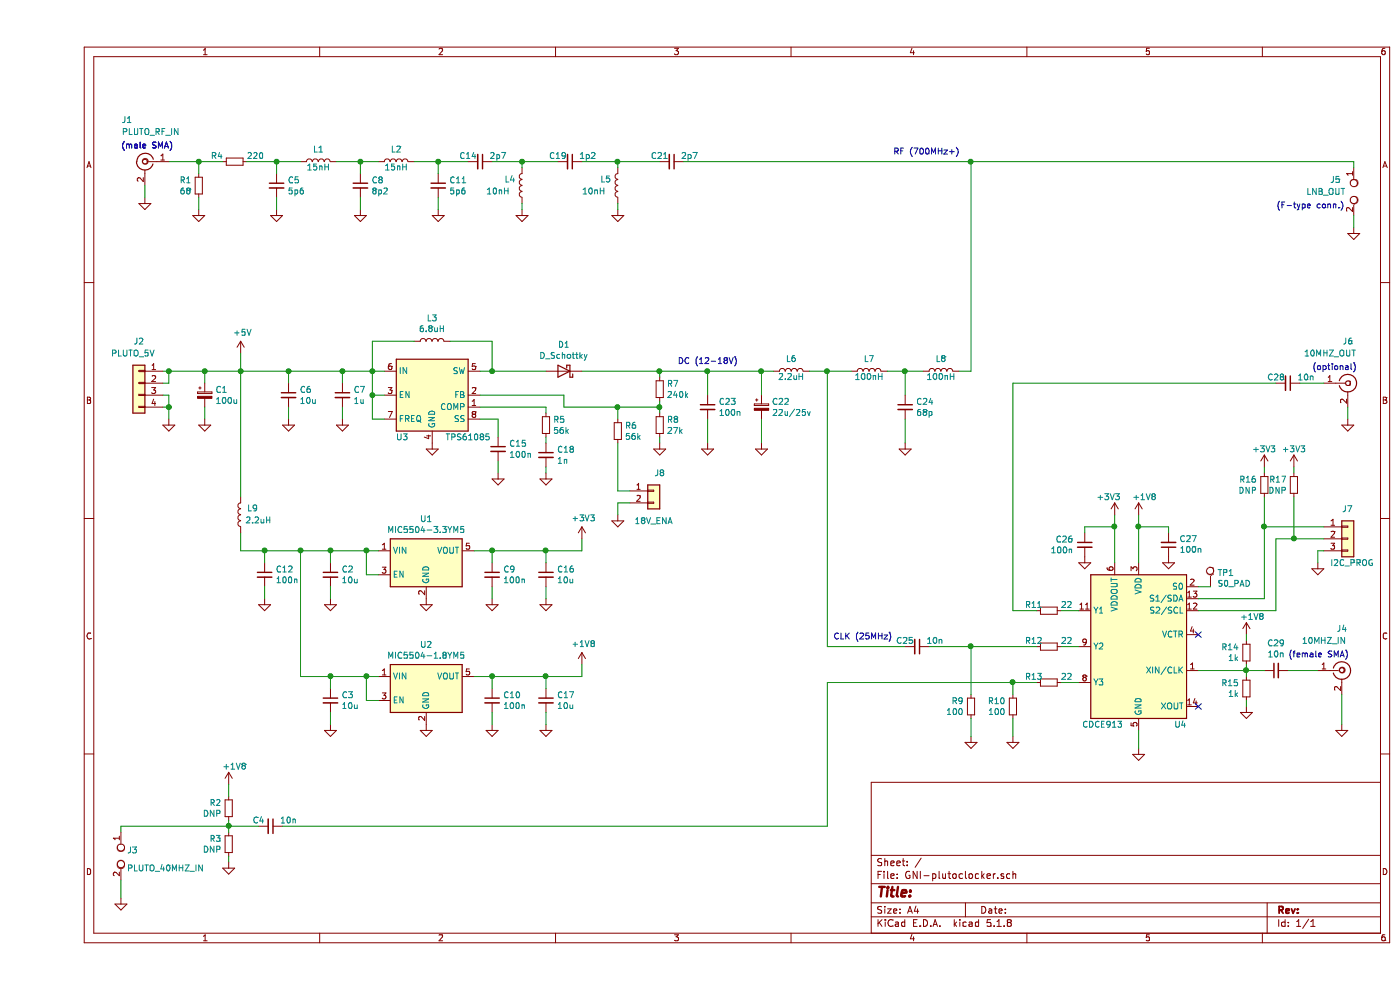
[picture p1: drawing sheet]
EESchema Schematic File Version 4
EELAYER 30 0
EELAYER END
$Descr A4 11693 8268
encoding utf-8
Sheet 1 1
Title ""
Date ""
Rev ""
Comp ""
Comment1 ""
Comment2 ""
Comment3 ""
Comment4 ""
$EndDescr
$Comp
L Critbit_transient_library:TPS61085 U3
U 1 1
P 3300 3300
F 0 "U3" H 3050 2950 50  0000 C CNN
F 1 "TPS61085" H 3600 2950 50  0000 C CNN
F 2 "Package_SO:TSSOP-8_4.4x3mm_P0.65mm" H 3300 2650 50  0001 C CNN
F 3 "https://www.ti.com/lit/ds/symlink/tps61085.pdf" H 3300 3300 50  0001 C CNN
	1    3300 3300
	1    0    0    -1  
$EndComp
$Comp
L Critbit_transient_library:CDCE913 U4
U 1 1
P 9200 5400
F 0 "U4" H 8850 4750 50  0000 C CNN
F 1 "CDCE913" H 9500 4750 50  0000 C CNN
F 2 "Package_SO:TSSOP-14_4.4x5mm_P0.65mm" H 9200 4600 50  0001 C CNN
F 3 "https://www.ti.com/lit/ds/symlink/cdce913.pdf" H 8850 5300 50  0001 C CNN
	1    9200 5400
	-1   0    0    -1  
$EndComp
$Comp
L Regulator_Linear:MIC5504-1.8YM5 U2
U 1 1
P 3250 5750
F 0 "U2" H 3250 6117 50  0000 C CNN
F 1 "MIC5504-1.8YM5" H 3250 6026 50  0000 C CNN
F 2 "Package_TO_SOT_SMD:SOT-23-5" H 3250 5350 50  0001 C CNN
F 3 "http://ww1.microchip.com/downloads/en/DeviceDoc/MIC550X.pdf" H 3000 6000 50  0001 C CNN
	1    3250 5750
	1    0    0    -1  
$EndComp
$Comp
L Regulator_Linear:MIC5504-3.3YM5 U1
U 1 1
P 3250 4700
F 0 "U1" H 3250 5067 50  0000 C CNN
F 1 "MIC5504-3.3YM5" H 3250 4976 50  0000 C CNN
F 2 "Package_TO_SOT_SMD:SOT-23-5" H 3250 4300 50  0001 C CNN
F 3 "http://ww1.microchip.com/downloads/en/DeviceDoc/MIC550X.pdf" H 3000 4950 50  0001 C CNN
	1    3250 4700
	1    0    0    -1  
$EndComp
Wire Wire Line
	1700 3100 1700 2950
$Comp
L power:+5V #PWR08
U 1 1
P 1700 2950
F 0 "#PWR08" H 1700 2800 50  0001 C CNN
F 1 "+5V" H 1715 3123 50  0000 C CNN
F 2 "" H 1700 2950 50  0001 C CNN
F 3 "" H 1700 2950 50  0001 C CNN
	1    1700 2950
	1    0    0    -1  
$EndComp
Wire Wire Line
	1700 3100 1700 4150
Wire Wire Line
	2850 4600 2750 4600
Wire Wire Line
	2850 4800 2750 4800
Wire Wire Line
	2750 4800 2750 4600
Connection ~ 2750 4600
Wire Wire Line
	2750 4600 2450 4600
Wire Wire Line
	2850 5850 2750 5850
Wire Wire Line
	2750 5850 2750 5650
Connection ~ 2750 5650
Wire Wire Line
	2750 5650 2850 5650
$Comp
L Device:C_Polarized_Small C1
U 1 1
P 1400 3300
F 0 "C1" H 1488 3346 50  0000 L CNN
F 1 "100u" H 1488 3255 50  0000 L CNN
F 2 "Capacitor_THT:CP_Radial_D8.0mm_P3.80mm" H 1400 3300 50  0001 C CNN
F 3 "~" H 1400 3300 50  0001 C CNN
	1    1400 3300
	1    0    0    -1  
$EndComp
$Comp
L Device:C_Small C2
U 1 1
P 2450 4800
F 0 "C2" H 2542 4846 50  0000 L CNN
F 1 "10u" H 2542 4755 50  0000 L CNN
F 2 "Capacitor_SMD:C_0805_2012Metric" H 2450 4800 50  0001 C CNN
F 3 "~" H 2450 4800 50  0001 C CNN
	1    2450 4800
	1    0    0    -1  
$EndComp
$Comp
L power:GND #PWR09
U 1 1
P 2450 5000
F 0 "#PWR09" H 2450 4750 50  0001 C CNN
F 1 "GND" H 2455 4827 50  0001 C CNN
F 2 "" H 2450 5000 50  0001 C CNN
F 3 "" H 2450 5000 50  0001 C CNN
	1    2450 5000
	1    0    0    -1  
$EndComp
Wire Wire Line
	2450 5000 2450 4900
Wire Wire Line
	2450 4700 2450 4600
Connection ~ 2450 4600
$Comp
L Device:C_Small C9
U 1 1
P 3800 4800
F 0 "C9" H 3892 4846 50  0000 L CNN
F 1 "100n" H 3892 4755 50  0000 L CNN
F 2 "Capacitor_SMD:C_0805_2012Metric" H 3800 4800 50  0001 C CNN
F 3 "~" H 3800 4800 50  0001 C CNN
	1    3800 4800
	1    0    0    -1  
$EndComp
$Comp
L power:GND #PWR017
U 1 1
P 3800 5000
F 0 "#PWR017" H 3800 4750 50  0001 C CNN
F 1 "GND" H 3805 4827 50  0001 C CNN
F 2 "" H 3800 5000 50  0001 C CNN
F 3 "" H 3800 5000 50  0001 C CNN
	1    3800 5000
	1    0    0    -1  
$EndComp
Wire Wire Line
	3800 5000 3800 4900
Wire Wire Line
	3800 4700 3800 4600
$Comp
L Device:C_Small C16
U 1 1
P 4250 4800
F 0 "C16" H 4342 4846 50  0000 L CNN
F 1 "10u" H 4342 4755 50  0000 L CNN
F 2 "Capacitor_SMD:C_0805_2012Metric" H 4250 4800 50  0001 C CNN
F 3 "~" H 4250 4800 50  0001 C CNN
	1    4250 4800
	1    0    0    -1  
$EndComp
$Comp
L power:GND #PWR024
U 1 1
P 4250 5000
F 0 "#PWR024" H 4250 4750 50  0001 C CNN
F 1 "GND" H 4255 4827 50  0001 C CNN
F 2 "" H 4250 5000 50  0001 C CNN
F 3 "" H 4250 5000 50  0001 C CNN
	1    4250 5000
	1    0    0    -1  
$EndComp
Wire Wire Line
	4250 5000 4250 4900
Wire Wire Line
	4250 4700 4250 4600
Wire Wire Line
	3650 4600 3800 4600
Connection ~ 3800 4600
Connection ~ 4250 4600
$Comp
L power:GND #PWR015
U 1 1
P 3250 5000
F 0 "#PWR015" H 3250 4750 50  0001 C CNN
F 1 "GND" H 3255 4827 50  0001 C CNN
F 2 "" H 3250 5000 50  0001 C CNN
F 3 "" H 3250 5000 50  0001 C CNN
	1    3250 5000
	1    0    0    -1  
$EndComp
$Comp
L Device:C_Small C10
U 1 1
P 3800 5850
F 0 "C10" H 3892 5896 50  0000 L CNN
F 1 "100n" H 3892 5805 50  0000 L CNN
F 2 "Capacitor_SMD:C_0805_2012Metric" H 3800 5850 50  0001 C CNN
F 3 "~" H 3800 5850 50  0001 C CNN
	1    3800 5850
	1    0    0    -1  
$EndComp
$Comp
L power:GND #PWR018
U 1 1
P 3800 6050
F 0 "#PWR018" H 3800 5800 50  0001 C CNN
F 1 "GND" H 3805 5877 50  0001 C CNN
F 2 "" H 3800 6050 50  0001 C CNN
F 3 "" H 3800 6050 50  0001 C CNN
	1    3800 6050
	1    0    0    -1  
$EndComp
Wire Wire Line
	3800 6050 3800 5950
Wire Wire Line
	3800 5750 3800 5650
$Comp
L Device:C_Small C17
U 1 1
P 4250 5850
F 0 "C17" H 4342 5896 50  0000 L CNN
F 1 "10u" H 4342 5805 50  0000 L CNN
F 2 "Capacitor_SMD:C_0805_2012Metric" H 4250 5850 50  0001 C CNN
F 3 "~" H 4250 5850 50  0001 C CNN
	1    4250 5850
	1    0    0    -1  
$EndComp
$Comp
L power:GND #PWR025
U 1 1
P 4250 6050
F 0 "#PWR025" H 4250 5800 50  0001 C CNN
F 1 "GND" H 4255 5877 50  0001 C CNN
F 2 "" H 4250 6050 50  0001 C CNN
F 3 "" H 4250 6050 50  0001 C CNN
	1    4250 6050
	1    0    0    -1  
$EndComp
Wire Wire Line
	4250 6050 4250 5950
Wire Wire Line
	4250 5750 4250 5650
Wire Wire Line
	3650 5650 3800 5650
Connection ~ 3800 5650
Connection ~ 4250 5650
$Comp
L Device:C_Small C3
U 1 1
P 2450 5850
F 0 "C3" H 2542 5896 50  0000 L CNN
F 1 "10u" H 2542 5805 50  0000 L CNN
F 2 "Capacitor_SMD:C_0805_2012Metric" H 2450 5850 50  0001 C CNN
F 3 "~" H 2450 5850 50  0001 C CNN
	1    2450 5850
	1    0    0    -1  
$EndComp
$Comp
L power:GND #PWR010
U 1 1
P 2450 6050
F 0 "#PWR010" H 2450 5800 50  0001 C CNN
F 1 "GND" H 2455 5877 50  0001 C CNN
F 2 "" H 2450 6050 50  0001 C CNN
F 3 "" H 2450 6050 50  0001 C CNN
	1    2450 6050
	1    0    0    -1  
$EndComp
Wire Wire Line
	2450 6050 2450 5950
Wire Wire Line
	2450 5750 2450 5650
Connection ~ 2450 5650
Wire Wire Line
	2450 5650 2750 5650
Connection ~ 1700 3100
$Comp
L power:GND #PWR05
U 1 1
P 1400 3500
F 0 "#PWR05" H 1400 3250 50  0001 C CNN
F 1 "GND" H 1405 3327 50  0001 C CNN
F 2 "" H 1400 3500 50  0001 C CNN
F 3 "" H 1400 3500 50  0001 C CNN
	1    1400 3500
	1    0    0    -1  
$EndComp
Wire Wire Line
	1400 3500 1400 3400
Wire Wire Line
	1400 3200 1400 3100
Connection ~ 1400 3100
Wire Wire Line
	1400 3100 1700 3100
$Comp
L Device:L L3
U 1 1
P 3300 2850
F 0 "L3" V 3490 2850 50  0000 C CNN
F 1 "6.8uH" V 3399 2850 50  0000 C CNN
F 2 "Inductor_SMD:L_Fastron_PISN_Handsoldering" H 3300 2850 50  0001 C CNN
F 3 "~" H 3300 2850 50  0001 C CNN
	1    3300 2850
	0    -1   -1   0   
$EndComp
Wire Wire Line
	3700 3100 3800 3100
Wire Wire Line
	3800 2850 3450 2850
Wire Wire Line
	2800 2850 2800 3100
Wire Wire Line
	2800 3100 2900 3100
Wire Wire Line
	3800 2850 3800 3100
Wire Wire Line
	3150 2850 2800 2850
Wire Wire Line
	2800 3100 2550 3100
Connection ~ 2800 3100
$Comp
L power:GND #PWR012
U 1 1
P 2100 3500
F 0 "#PWR012" H 2100 3250 50  0001 C CNN
F 1 "GND" H 2105 3327 50  0001 C CNN
F 2 "" H 2100 3500 50  0001 C CNN
F 3 "" H 2100 3500 50  0001 C CNN
	1    2100 3500
	1    0    0    -1  
$EndComp
Wire Wire Line
	2100 3500 2100 3400
Wire Wire Line
	2100 3200 2100 3100
Wire Wire Line
	2550 3500 2550 3400
Wire Wire Line
	2550 3200 2550 3100
Wire Wire Line
	2900 3300 2800 3300
Wire Wire Line
	2800 3300 2800 3100
Wire Wire Line
	2900 3500 2800 3500
Wire Wire Line
	2800 3500 2800 3300
Connection ~ 2800 3300
$Comp
L Device:R_Small R7
U 1 1
P 5200 3250
F 0 "R7" H 5259 3296 50  0000 L CNN
F 1 "240k" H 5259 3205 50  0000 L CNN
F 2 "Resistor_SMD:R_0805_2012Metric" H 5200 3250 50  0001 C CNN
F 3 "~" H 5200 3250 50  0001 C CNN
	1    5200 3250
	1    0    0    -1  
$EndComp
$Comp
L Device:R_Small R8
U 1 1
P 5200 3550
F 0 "R8" H 5259 3596 50  0000 L CNN
F 1 "27k" H 5259 3505 50  0000 L CNN
F 2 "Resistor_SMD:R_0805_2012Metric" H 5200 3550 50  0001 C CNN
F 3 "~" H 5200 3550 50  0001 C CNN
	1    5200 3550
	1    0    0    -1  
$EndComp
Wire Wire Line
	3800 3100 4250 3100
Wire Wire Line
	5200 3100 5200 3150
Connection ~ 3800 3100
Wire Wire Line
	5200 3350 5200 3400
Wire Wire Line
	5200 3650 5200 3700
$Comp
L power:GND #PWR019
U 1 1
P 3300 3700
F 0 "#PWR019" H 3300 3450 50  0001 C CNN
F 1 "GND" H 3305 3527 50  0001 C CNN
F 2 "" H 3300 3700 50  0001 C CNN
F 3 "" H 3300 3700 50  0001 C CNN
	1    3300 3700
	1    0    0    -1  
$EndComp
$Comp
L power:GND #PWR031
U 1 1
P 5200 3700
F 0 "#PWR031" H 5200 3450 50  0001 C CNN
F 1 "GND" H 5205 3527 50  0001 C CNN
F 2 "" H 5200 3700 50  0001 C CNN
F 3 "" H 5200 3700 50  0001 C CNN
	1    5200 3700
	1    0    0    -1  
$EndComp
Wire Wire Line
	3700 3300 4400 3300
Wire Wire Line
	4400 3300 4400 3400
Connection ~ 5200 3400
Wire Wire Line
	5200 3400 5200 3450
$Comp
L Device:D_Schottky D1
U 1 1
P 4400 3100
F 0 "D1" H 4400 2883 50  0000 C CNN
F 1 "D_Schottky" H 4400 2974 50  0000 C CNN
F 2 "Diode_SMD:D_SMA" H 4400 3100 50  0001 C CNN
F 3 "~" H 4400 3100 50  0001 C CNN
	1    4400 3100
	-1   0    0    1   
$EndComp
$Comp
L Device:C_Small C15
U 1 1
P 3850 3750
F 0 "C15" H 3942 3796 50  0000 L CNN
F 1 "100n" H 3942 3705 50  0000 L CNN
F 2 "Capacitor_SMD:C_0805_2012Metric" H 3850 3750 50  0001 C CNN
F 3 "~" H 3850 3750 50  0001 C CNN
	1    3850 3750
	1    0    0    -1  
$EndComp
$Comp
L power:GND #PWR023
U 1 1
P 3850 3950
F 0 "#PWR023" H 3850 3700 50  0001 C CNN
F 1 "GND" H 3855 3777 50  0001 C CNN
F 2 "" H 3850 3950 50  0001 C CNN
F 3 "" H 3850 3950 50  0001 C CNN
	1    3850 3950
	1    0    0    -1  
$EndComp
Wire Wire Line
	3850 3950 3850 3850
Wire Wire Line
	3850 3500 3700 3500
Wire Wire Line
	3850 3650 3850 3500
$Comp
L Device:C_Small C18
U 1 1
P 4250 3800
F 0 "C18" H 4342 3846 50  0000 L CNN
F 1 "1n" H 4342 3755 50  0000 L CNN
F 2 "Capacitor_SMD:C_0805_2012Metric" H 4250 3800 50  0001 C CNN
F 3 "~" H 4250 3800 50  0001 C CNN
	1    4250 3800
	1    0    0    -1  
$EndComp
$Comp
L Device:R_Small R5
U 1 1
P 4250 3550
F 0 "R5" H 4309 3596 50  0000 L CNN
F 1 "56k" H 4309 3505 50  0000 L CNN
F 2 "Resistor_SMD:R_0805_2012Metric" H 4250 3550 50  0001 C CNN
F 3 "~" H 4250 3550 50  0001 C CNN
	1    4250 3550
	1    0    0    -1  
$EndComp
$Comp
L power:GND #PWR029
U 1 1
P 4250 3950
F 0 "#PWR029" H 4250 3700 50  0001 C CNN
F 1 "GND" H 4255 3777 50  0001 C CNN
F 2 "" H 4250 3950 50  0001 C CNN
F 3 "" H 4250 3950 50  0001 C CNN
	1    4250 3950
	1    0    0    -1  
$EndComp
Wire Wire Line
	4250 3950 4250 3900
Wire Wire Line
	4250 3400 3700 3400
Wire Wire Line
	4250 3700 4250 3650
Wire Wire Line
	4250 3450 4250 3400
$Comp
L power:GND #PWR013
U 1 1
P 2550 3500
F 0 "#PWR013" H 2550 3250 50  0001 C CNN
F 1 "GND" H 2555 3327 50  0001 C CNN
F 2 "" H 2550 3500 50  0001 C CNN
F 3 "" H 2550 3500 50  0001 C CNN
	1    2550 3500
	1    0    0    -1  
$EndComp
$Comp
L Device:C_Small C7
U 1 1
P 2550 3300
F 0 "C7" H 2642 3346 50  0000 L CNN
F 1 "1u" H 2642 3255 50  0000 L CNN
F 2 "Capacitor_SMD:C_0805_2012Metric" H 2550 3300 50  0001 C CNN
F 3 "~" H 2550 3300 50  0001 C CNN
	1    2550 3300
	1    0    0    -1  
$EndComp
Connection ~ 2550 3100
Connection ~ 2100 3100
Wire Wire Line
	2100 3100 2550 3100
Wire Wire Line
	1700 3100 2100 3100
$Comp
L power:GND #PWR033
U 1 1
P 6050 3700
F 0 "#PWR033" H 6050 3450 50  0001 C CNN
F 1 "GND" H 6055 3527 50  0001 C CNN
F 2 "" H 6050 3700 50  0001 C CNN
F 3 "" H 6050 3700 50  0001 C CNN
	1    6050 3700
	1    0    0    -1  
$EndComp
Wire Wire Line
	6050 3700 6050 3500
$Comp
L Device:C_Polarized_Small C22
U 1 1
P 6050 3400
F 0 "C22" H 6138 3446 50  0000 L CNN
F 1 "22u/25v" H 6138 3355 50  0000 L CNN
F 2 "Capacitor_THT:CP_Radial_D8.0mm_P3.80mm" H 6050 3400 50  0001 C CNN
F 3 "~" H 6050 3400 50  0001 C CNN
	1    6050 3400
	1    0    0    -1  
$EndComp
Wire Wire Line
	6050 3100 6050 3300
Connection ~ 5200 3100
$Comp
L Device:C_Small C23
U 1 1
P 5600 3400
F 0 "C23" H 5692 3446 50  0000 L CNN
F 1 "100n" H 5692 3355 50  0000 L CNN
F 2 "Capacitor_SMD:C_0805_2012Metric" H 5600 3400 50  0001 C CNN
F 3 "~" H 5600 3400 50  0001 C CNN
	1    5600 3400
	1    0    0    -1  
$EndComp
Wire Wire Line
	5600 3100 5600 3300
Wire Wire Line
	5600 3500 5600 3700
$Comp
L power:GND #PWR034
U 1 1
P 5600 3700
F 0 "#PWR034" H 5600 3450 50  0001 C CNN
F 1 "GND" H 5605 3527 50  0001 C CNN
F 2 "" H 5600 3700 50  0001 C CNN
F 3 "" H 5600 3700 50  0001 C CNN
	1    5600 3700
	1    0    0    -1  
$EndComp
$Comp
L power:+1V8 #PWR028
U 1 1
P 4550 5550
F 0 "#PWR028" H 4550 5400 50  0001 C CNN
F 1 "+1V8" H 4565 5723 50  0000 C CNN
F 2 "" H 4550 5550 50  0001 C CNN
F 3 "" H 4550 5550 50  0001 C CNN
	1    4550 5550
	1    0    0    -1  
$EndComp
Wire Wire Line
	4550 5650 4550 5550
Wire Wire Line
	4250 5650 4550 5650
$Comp
L power:+3V3 #PWR027
U 1 1
P 4550 4500
F 0 "#PWR027" H 4550 4350 50  0001 C CNN
F 1 "+3V3" H 4565 4673 50  0000 C CNN
F 2 "" H 4550 4500 50  0001 C CNN
F 3 "" H 4550 4500 50  0001 C CNN
	1    4550 4500
	1    0    0    -1  
$EndComp
Wire Wire Line
	4550 4600 4550 4500
Wire Wire Line
	4250 4600 4550 4600
$Comp
L power:+3V3 #PWR039
U 1 1
P 9000 4300
F 0 "#PWR039" H 9000 4150 50  0001 C CNN
F 1 "+3V3" H 9050 4450 50  0000 C CNN
F 2 "" H 9000 4300 50  0001 C CNN
F 3 "" H 9000 4300 50  0001 C CNN
	1    9000 4300
	-1   0    0    -1  
$EndComp
$Comp
L power:+1V8 #PWR040
U 1 1
P 9200 4300
F 0 "#PWR040" H 9200 4150 50  0001 C CNN
F 1 "+1V8" H 9150 4450 50  0000 C CNN
F 2 "" H 9200 4300 50  0001 C CNN
F 3 "" H 9200 4300 50  0001 C CNN
	1    9200 4300
	-1   0    0    -1  
$EndComp
$Comp
L Device:C_Small C26
U 1 1
P 8750 4550
F 0 "C26" H 8842 4596 50  0000 L CNN
F 1 "100n" H 8842 4505 50  0000 L CNN
F 2 "Capacitor_SMD:C_0805_2012Metric" H 8750 4550 50  0001 C CNN
F 3 "~" H 8750 4550 50  0001 C CNN
	1    8750 4550
	-1   0    0    -1  
$EndComp
$Comp
L Device:C_Small C27
U 1 1
P 9450 4550
F 0 "C27" H 9358 4504 50  0000 R CNN
F 1 "100n" H 9358 4595 50  0000 R CNN
F 2 "Capacitor_SMD:C_0805_2012Metric" H 9450 4550 50  0001 C CNN
F 3 "~" H 9450 4550 50  0001 C CNN
	1    9450 4550
	-1   0    0    1   
$EndComp
Wire Wire Line
	9200 4700 9200 4400
Wire Wire Line
	9200 4400 9450 4400
Wire Wire Line
	9450 4400 9450 4450
Wire Wire Line
	9000 4700 9000 4400
Wire Wire Line
	9000 4400 8750 4400
Wire Wire Line
	8750 4400 8750 4450
Wire Wire Line
	9200 4300 9200 4400
Connection ~ 9200 4400
Wire Wire Line
	9000 4300 9000 4400
Connection ~ 9000 4400
$Comp
L power:GND #PWR042
U 1 1
P 9450 4650
F 0 "#PWR042" H 9450 4400 50  0001 C CNN
F 1 "GND" H 9455 4477 50  0001 C CNN
F 2 "" H 9450 4650 50  0001 C CNN
F 3 "" H 9450 4650 50  0001 C CNN
	1    9450 4650
	-1   0    0    -1  
$EndComp
$Comp
L power:GND #PWR038
U 1 1
P 8750 4650
F 0 "#PWR038" H 8750 4400 50  0001 C CNN
F 1 "GND" H 8755 4477 50  0001 C CNN
F 2 "" H 8750 4650 50  0001 C CNN
F 3 "" H 8750 4650 50  0001 C CNN
	1    8750 4650
	-1   0    0    -1  
$EndComp
$Comp
L power:GND #PWR016
U 1 1
P 3250 6050
F 0 "#PWR016" H 3250 5800 50  0001 C CNN
F 1 "GND" H 3255 5877 50  0001 C CNN
F 2 "" H 3250 6050 50  0001 C CNN
F 3 "" H 3250 6050 50  0001 C CNN
	1    3250 6050
	1    0    0    -1  
$EndComp
NoConn ~ 9700 5900
NoConn ~ 9700 5300
$Comp
L Device:R_Small R17
U 1 1
P 10500 4050
F 0 "R17" H 10559 4096 50  0000 L CNN
F 1 "DNP" H 10559 4005 50  0000 L CNN
F 2 "Resistor_SMD:R_0805_2012Metric" H 10500 4050 50  0001 C CNN
F 3 "~" H 10500 4050 50  0001 C CNN
	1    10500 4050
	-1   0    0    -1  
$EndComp
$Comp
L Device:R_Small R16
U 1 1
P 10250 4050
F 0 "R16" H 10309 4096 50  0000 L CNN
F 1 "DNP" H 10309 4005 50  0000 L CNN
F 2 "Resistor_SMD:R_0805_2012Metric" H 10250 4050 50  0001 C CNN
F 3 "~" H 10250 4050 50  0001 C CNN
	1    10250 4050
	-1   0    0    -1  
$EndComp
Wire Wire Line
	10250 4400 10250 4150
Wire Wire Line
	10250 3950 10250 3900
Wire Wire Line
	10500 4500 10500 4150
Wire Wire Line
	10500 3950 10500 3900
$Comp
L power:+3V3 #PWR045
U 1 1
P 10250 3900
F 0 "#PWR045" H 10250 3750 50  0001 C CNN
F 1 "+3V3" H 10250 4050 50  0000 C CNN
F 2 "" H 10250 3900 50  0001 C CNN
F 3 "" H 10250 3900 50  0001 C CNN
	1    10250 3900
	-1   0    0    -1  
$EndComp
$Comp
L power:+3V3 #PWR046
U 1 1
P 10500 3900
F 0 "#PWR046" H 10500 3750 50  0001 C CNN
F 1 "+3V3" H 10500 4050 50  0000 C CNN
F 2 "" H 10500 3900 50  0001 C CNN
F 3 "" H 10500 3900 50  0001 C CNN
	1    10500 3900
	-1   0    0    -1  
$EndComp
$Comp
L Device:R_Small R11
U 1 1
P 8450 5100
F 0 "R11" V 8400 4900 50  0000 L CNN
F 1 "22" V 8400 5200 50  0000 L CNN
F 2 "Resistor_SMD:R_0805_2012Metric" H 8450 5100 50  0001 C CNN
F 3 "~" H 8450 5100 50  0001 C CNN
	1    8450 5100
	0    1    1    0   
$EndComp
Wire Wire Line
	8550 5100 8700 5100
Wire Wire Line
	8350 5100 8150 5100
$Comp
L Device:C_Small C28
U 1 1
P 10450 3200
F 0 "C28" V 10400 3100 50  0000 C CNN
F 1 "10n" V 10400 3350 50  0000 C CNN
F 2 "Capacitor_SMD:C_0805_2012Metric" H 10450 3200 50  0001 C CNN
F 3 "~" H 10450 3200 50  0001 C CNN
	1    10450 3200
	0    1    1    0   
$EndComp
$Comp
L Device:R_Small R12
U 1 1
P 8450 5400
F 0 "R12" V 8400 5200 50  0000 L CNN
F 1 "22" V 8400 5500 50  0000 L CNN
F 2 "Resistor_SMD:R_0805_2012Metric" H 8450 5400 50  0001 C CNN
F 3 "~" H 8450 5400 50  0001 C CNN
	1    8450 5400
	0    1    1    0   
$EndComp
$Comp
L Device:R_Small R13
U 1 1
P 8450 5700
F 0 "R13" V 8400 5500 50  0000 L CNN
F 1 "22" V 8400 5800 50  0000 L CNN
F 2 "Resistor_SMD:R_0805_2012Metric" H 8450 5700 50  0001 C CNN
F 3 "~" H 8450 5700 50  0001 C CNN
	1    8450 5700
	0    1    1    0   
$EndComp
$Comp
L Device:R_Small R10
U 1 1
P 8150 5900
F 0 "R10" H 8209 5946 50  0000 L CNN
F 1 "100" H 8209 5855 50  0000 L CNN
F 2 "Resistor_SMD:R_0805_2012Metric" H 8150 5900 50  0001 C CNN
F 3 "~" H 8150 5900 50  0001 C CNN
	1    8150 5900
	-1   0    0    -1  
$EndComp
$Comp
L power:GND #PWR041
U 1 1
P 9200 6250
F 0 "#PWR041" H 9200 6000 50  0001 C CNN
F 1 "GND" H 9205 6077 50  0001 C CNN
F 2 "" H 9200 6250 50  0001 C CNN
F 3 "" H 9200 6250 50  0001 C CNN
	1    9200 6250
	-1   0    0    -1  
$EndComp
Wire Wire Line
	8150 5700 8350 5700
Wire Wire Line
	8550 5700 8700 5700
Wire Wire Line
	8150 5800 8150 5700
Wire Wire Line
	9200 6250 9200 6100
$Comp
L power:GND #PWR037
U 1 1
P 8150 6150
F 0 "#PWR037" H 8150 5900 50  0001 C CNN
F 1 "GND" H 8155 5977 50  0001 C CNN
F 2 "" H 8150 6150 50  0001 C CNN
F 3 "" H 8150 6150 50  0001 C CNN
	1    8150 6150
	-1   0    0    -1  
$EndComp
Wire Wire Line
	8150 6000 8150 6150
$Comp
L Device:C_Small C4
U 1 1
P 1950 6900
F 0 "C4" V 1900 6800 50  0000 C CNN
F 1 "10n" V 1900 7050 50  0000 C CNN
F 2 "Capacitor_SMD:C_0805_2012Metric" H 1950 6900 50  0001 C CNN
F 3 "~" H 1950 6900 50  0001 C CNN
	1    1950 6900
	0    1    1    0   
$EndComp
$Comp
L Device:C_Small C25
U 1 1
P 7350 5400
F 0 "C25" V 7300 5300 50  0000 C CNN
F 1 "10n" V 7300 5550 50  0000 C CNN
F 2 "Capacitor_SMD:C_0805_2012Metric" H 7350 5400 50  0001 C CNN
F 3 "~" H 7350 5400 50  0001 C CNN
	1    7350 5400
	0    1    1    0   
$EndComp
Wire Wire Line
	8700 5400 8550 5400
Wire Wire Line
	8350 5400 7800 5400
Connection ~ 8150 5700
$Comp
L Device:R_Small R9
U 1 1
P 7800 5900
F 0 "R9" H 7859 5946 50  0000 L CNN
F 1 "100" H 7859 5855 50  0000 L CNN
F 2 "Resistor_SMD:R_0805_2012Metric" H 7800 5900 50  0001 C CNN
F 3 "~" H 7800 5900 50  0001 C CNN
	1    7800 5900
	-1   0    0    -1  
$EndComp
$Comp
L power:GND #PWR036
U 1 1
P 7800 6150
F 0 "#PWR036" H 7800 5900 50  0001 C CNN
F 1 "GND" H 7805 5977 50  0001 C CNN
F 2 "" H 7800 6150 50  0001 C CNN
F 3 "" H 7800 6150 50  0001 C CNN
	1    7800 6150
	-1   0    0    -1  
$EndComp
Wire Wire Line
	7800 6000 7800 6150
Connection ~ 7800 5400
Wire Wire Line
	7800 5400 7450 5400
Wire Wire Line
	7800 5400 7800 5800
$Comp
L Connector:Conn_Coaxial J1
U 1 1
P 900 1350
F 0 "J1" H 1050 1700 50  0000 C CNN
F 1 "PLUTO_RF_IN" H 850 1600 50  0000 C CNN
F 2 "Connector_Coaxial:SMA_Samtec_SMA-J-P-X-ST-EM1_EdgeMount" H 900 1350 50  0001 C CNN
F 3 " ~" H 900 1350 50  0001 C CNN
	1    900  1350
	-1   0    0    -1  
$EndComp
$Comp
L power:GND #PWR01
U 1 1
P 900 1650
F 0 "#PWR01" H 900 1400 50  0001 C CNN
F 1 "GND" H 905 1477 50  0001 C CNN
F 2 "" H 900 1650 50  0001 C CNN
F 3 "" H 900 1650 50  0001 C CNN
	1    900  1650
	1    0    0    -1  
$EndComp
Wire Wire Line
	900  1650 900  1550
$Comp
L power:GND #PWR049
U 1 1
P 11000 1900
F 0 "#PWR049" H 11000 1650 50  0001 C CNN
F 1 "GND" H 11005 1727 50  0001 C CNN
F 2 "" H 11000 1900 50  0001 C CNN
F 3 "" H 11000 1900 50  0001 C CNN
	1    11000 1900
	-1   0    0    -1  
$EndComp
Wire Wire Line
	11000 1900 11000 1800
$Comp
L Device:R_Small R2
U 1 1
P 1600 6750
F 0 "R2" H 1659 6796 50  0000 L CNN
F 1 "DNP" H 1659 6705 50  0000 L CNN
F 2 "Resistor_SMD:R_0805_2012Metric" H 1600 6750 50  0001 C CNN
F 3 "~" H 1600 6750 50  0001 C CNN
	1    1600 6750
	-1   0    0    -1  
$EndComp
$Comp
L Device:R_Small R3
U 1 1
P 1600 7050
F 0 "R3" H 1659 7096 50  0000 L CNN
F 1 "DNP" H 1659 7005 50  0000 L CNN
F 2 "Resistor_SMD:R_0805_2012Metric" H 1600 7050 50  0001 C CNN
F 3 "~" H 1600 7050 50  0001 C CNN
	1    1600 7050
	-1   0    0    -1  
$EndComp
Wire Wire Line
	1600 7150 1600 7200
$Comp
L power:GND #PWR07
U 1 1
P 1600 7200
F 0 "#PWR07" H 1600 6950 50  0001 C CNN
F 1 "GND" H 1605 7027 50  0001 C CNN
F 2 "" H 1600 7200 50  0001 C CNN
F 3 "" H 1600 7200 50  0001 C CNN
	1    1600 7200
	-1   0    0    -1  
$EndComp
$Comp
L power:+1V8 #PWR06
U 1 1
P 1600 6550
F 0 "#PWR06" H 1600 6400 50  0001 C CNN
F 1 "+1V8" H 1550 6700 50  0000 C CNN
F 2 "" H 1600 6550 50  0001 C CNN
F 3 "" H 1600 6550 50  0001 C CNN
	1    1600 6550
	-1   0    0    -1  
$EndComp
Wire Wire Line
	1600 6550 1600 6650
Wire Wire Line
	1600 6850 1600 6900
Wire Wire Line
	1850 6900 1600 6900
Connection ~ 1600 6900
Wire Wire Line
	1600 6900 1600 6950
$Comp
L power:GND #PWR02
U 1 1
P 700 7500
F 0 "#PWR02" H 700 7250 50  0001 C CNN
F 1 "GND" H 705 7327 50  0001 C CNN
F 2 "" H 700 7500 50  0001 C CNN
F 3 "" H 700 7500 50  0001 C CNN
	1    700  7500
	-1   0    0    -1  
$EndComp
Wire Wire Line
	7250 5400 6600 5400
$Comp
L Device:L L6
U 1 1
P 6300 3100
F 0 "L6" V 6400 3100 50  0000 C CNN
F 1 "2.2uH" V 6250 3100 50  0000 C CNN
F 2 "Inductor_SMD:L_0805_2012Metric_Pad1.15x1.40mm_HandSolder" H 6300 3100 50  0001 C CNN
F 3 "~" H 6300 3100 50  0001 C CNN
	1    6300 3100
	0    -1   -1   0   
$EndComp
Wire Wire Line
	6450 3100 6600 3100
$Comp
L Device:L L7
U 1 1
P 6950 3100
F 0 "L7" V 7050 3100 50  0000 C CNN
F 1 "100nH" V 6900 3100 50  0000 C CNN
F 2 "Inductor_SMD:L_0805_2012Metric_Pad1.15x1.40mm_HandSolder" H 6950 3100 50  0001 C CNN
F 3 "~" H 6950 3100 50  0001 C CNN
	1    6950 3100
	0    -1   -1   0   
$EndComp
$Comp
L Device:C_Small C24
U 1 1
P 7250 3400
F 0 "C24" H 7342 3446 50  0000 L CNN
F 1 "68p" H 7342 3355 50  0000 L CNN
F 2 "Capacitor_SMD:C_0805_2012Metric" H 7250 3400 50  0001 C CNN
F 3 "~" H 7250 3400 50  0001 C CNN
	1    7250 3400
	1    0    0    -1  
$EndComp
Wire Wire Line
	7250 3100 7250 3300
Wire Wire Line
	7100 3100 7250 3100
$Comp
L power:GND #PWR035
U 1 1
P 7250 3700
F 0 "#PWR035" H 7250 3450 50  0001 C CNN
F 1 "GND" H 7255 3527 50  0001 C CNN
F 2 "" H 7250 3700 50  0001 C CNN
F 3 "" H 7250 3700 50  0001 C CNN
	1    7250 3700
	1    0    0    -1  
$EndComp
Wire Wire Line
	7250 3500 7250 3700
$Comp
L Device:L L8
U 1 1
P 7550 3100
F 0 "L8" V 7650 3100 50  0000 C CNN
F 1 "100nH" V 7500 3100 50  0000 C CNN
F 2 "Inductor_SMD:L_0805_2012Metric_Pad1.15x1.40mm_HandSolder" H 7550 3100 50  0001 C CNN
F 3 "~" H 7550 3100 50  0001 C CNN
	1    7550 3100
	0    -1   -1   0   
$EndComp
Wire Wire Line
	7250 3100 7400 3100
Wire Wire Line
	7800 3100 7800 1350
Wire Wire Line
	7700 3100 7800 3100
Connection ~ 7250 3100
Connection ~ 7800 1350
Wire Wire Line
	1100 1350 1350 1350
$Comp
L Device:C_Small C21
U 1 1
P 5300 1350
F 0 "C21" V 5250 1250 50  0000 C CNN
F 1 "2p7" V 5250 1500 50  0000 C CNN
F 2 "Capacitor_SMD:C_0805_2012Metric" H 5300 1350 50  0001 C CNN
F 3 "~" H 5300 1350 50  0001 C CNN
	1    5300 1350
	0    1    1    0   
$EndComp
Wire Wire Line
	5400 1350 7800 1350
$Comp
L Device:L L5
U 1 1
P 4850 1550
F 0 "L5" H 4950 1500 50  0000 C CNN
F 1 "10nH" H 5050 1600 50  0000 C CNN
F 2 "Inductor_SMD:L_0805_2012Metric_Pad1.15x1.40mm_HandSolder" H 4850 1550 50  0001 C CNN
F 3 "~" H 4850 1550 50  0001 C CNN
	1    4850 1550
	-1   0    0    1   
$EndComp
$Comp
L power:GND #PWR030
U 1 1
P 4850 1750
F 0 "#PWR030" H 4850 1500 50  0001 C CNN
F 1 "GND" H 4855 1577 50  0001 C CNN
F 2 "" H 4850 1750 50  0001 C CNN
F 3 "" H 4850 1750 50  0001 C CNN
	1    4850 1750
	1    0    0    -1  
$EndComp
Wire Wire Line
	4850 1750 4850 1700
Wire Wire Line
	4850 1400 4850 1350
Connection ~ 4850 1350
Wire Wire Line
	4850 1350 5200 1350
$Comp
L Device:C_Small C19
U 1 1
P 4450 1350
F 0 "C19" V 4400 1250 50  0000 C CNN
F 1 "1p2" V 4400 1500 50  0000 C CNN
F 2 "Capacitor_SMD:C_0805_2012Metric" H 4450 1350 50  0001 C CNN
F 3 "~" H 4450 1350 50  0001 C CNN
	1    4450 1350
	0    1    1    0   
$EndComp
Wire Wire Line
	4550 1350 4850 1350
$Comp
L Device:L L4
U 1 1
P 4050 1550
F 0 "L4" H 4150 1500 50  0000 C CNN
F 1 "10nH" H 4250 1600 50  0000 C CNN
F 2 "Inductor_SMD:L_0805_2012Metric_Pad1.15x1.40mm_HandSolder" H 4050 1550 50  0001 C CNN
F 3 "~" H 4050 1550 50  0001 C CNN
	1    4050 1550
	-1   0    0    1   
$EndComp
$Comp
L power:GND #PWR026
U 1 1
P 4050 1750
F 0 "#PWR026" H 4050 1500 50  0001 C CNN
F 1 "GND" H 4055 1577 50  0001 C CNN
F 2 "" H 4050 1750 50  0001 C CNN
F 3 "" H 4050 1750 50  0001 C CNN
	1    4050 1750
	1    0    0    -1  
$EndComp
Wire Wire Line
	4050 1750 4050 1700
Wire Wire Line
	4050 1400 4050 1350
Connection ~ 4050 1350
Wire Wire Line
	4050 1350 4350 1350
$Comp
L Device:C_Small C14
U 1 1
P 3700 1350
F 0 "C14" V 3650 1250 50  0000 C CNN
F 1 "2p7" V 3650 1500 50  0000 C CNN
F 2 "Capacitor_SMD:C_0805_2012Metric" H 3700 1350 50  0001 C CNN
F 3 "~" H 3700 1350 50  0001 C CNN
	1    3700 1350
	0    1    1    0   
$EndComp
Wire Wire Line
	3800 1350 4050 1350
$Comp
L Device:C_Small C11
U 1 1
P 3350 1550
F 0 "C11" H 3442 1596 50  0000 L CNN
F 1 "5p6" H 3442 1505 50  0000 L CNN
F 2 "Capacitor_SMD:C_0805_2012Metric" H 3350 1550 50  0001 C CNN
F 3 "~" H 3350 1550 50  0001 C CNN
	1    3350 1550
	1    0    0    -1  
$EndComp
Wire Wire Line
	3350 1350 3350 1450
$Comp
L power:GND #PWR020
U 1 1
P 3350 1750
F 0 "#PWR020" H 3350 1500 50  0001 C CNN
F 1 "GND" H 3355 1577 50  0001 C CNN
F 2 "" H 3350 1750 50  0001 C CNN
F 3 "" H 3350 1750 50  0001 C CNN
	1    3350 1750
	1    0    0    -1  
$EndComp
Wire Wire Line
	3350 1650 3350 1750
$Comp
L Device:L L2
U 1 1
P 3000 1350
F 0 "L2" V 3100 1350 50  0000 C CNN
F 1 "15nH" V 2950 1350 50  0000 C CNN
F 2 "Inductor_SMD:L_0805_2012Metric_Pad1.15x1.40mm_HandSolder" H 3000 1350 50  0001 C CNN
F 3 "~" H 3000 1350 50  0001 C CNN
	1    3000 1350
	0    -1   -1   0   
$EndComp
Wire Wire Line
	3150 1350 3350 1350
Connection ~ 3350 1350
Wire Wire Line
	3350 1350 3600 1350
$Comp
L Device:C_Small C8
U 1 1
P 2700 1550
F 0 "C8" H 2792 1596 50  0000 L CNN
F 1 "8p2" H 2792 1505 50  0000 L CNN
F 2 "Capacitor_SMD:C_0805_2012Metric" H 2700 1550 50  0001 C CNN
F 3 "~" H 2700 1550 50  0001 C CNN
	1    2700 1550
	1    0    0    -1  
$EndComp
Wire Wire Line
	2700 1350 2700 1450
$Comp
L power:GND #PWR014
U 1 1
P 2700 1750
F 0 "#PWR014" H 2700 1500 50  0001 C CNN
F 1 "GND" H 2705 1577 50  0001 C CNN
F 2 "" H 2700 1750 50  0001 C CNN
F 3 "" H 2700 1750 50  0001 C CNN
	1    2700 1750
	1    0    0    -1  
$EndComp
Wire Wire Line
	2700 1650 2700 1750
$Comp
L Device:L L1
U 1 1
P 2350 1350
F 0 "L1" V 2450 1350 50  0000 C CNN
F 1 "15nH" V 2300 1350 50  0000 C CNN
F 2 "Inductor_SMD:L_0805_2012Metric_Pad1.15x1.40mm_HandSolder" H 2350 1350 50  0001 C CNN
F 3 "~" H 2350 1350 50  0001 C CNN
	1    2350 1350
	0    -1   -1   0   
$EndComp
Wire Wire Line
	2500 1350 2700 1350
$Comp
L Device:C_Small C5
U 1 1
P 2000 1550
F 0 "C5" H 2092 1596 50  0000 L CNN
F 1 "5p6" H 2092 1505 50  0000 L CNN
F 2 "Capacitor_SMD:C_0805_2012Metric" H 2000 1550 50  0001 C CNN
F 3 "~" H 2000 1550 50  0001 C CNN
	1    2000 1550
	1    0    0    -1  
$EndComp
Wire Wire Line
	2000 1350 2000 1450
$Comp
L power:GND #PWR011
U 1 1
P 2000 1750
F 0 "#PWR011" H 2000 1500 50  0001 C CNN
F 1 "GND" H 2005 1577 50  0001 C CNN
F 2 "" H 2000 1750 50  0001 C CNN
F 3 "" H 2000 1750 50  0001 C CNN
	1    2000 1750
	1    0    0    -1  
$EndComp
Wire Wire Line
	2000 1650 2000 1750
Connection ~ 2700 1350
Wire Wire Line
	2700 1350 2850 1350
Connection ~ 2000 1350
Wire Wire Line
	2000 1350 2200 1350
$Comp
L Connector:Conn_Coaxial J6
U 1 1
P 10950 3200
F 0 "J6" H 10950 3550 50  0000 C CNN
F 1 "10MHZ_OUT" H 10800 3450 50  0000 C CNN
F 2 "Connector_Coaxial:SMA_Samtec_SMA-J-P-X-ST-EM1_EdgeMount" H 10950 3200 50  0001 C CNN
F 3 " ~" H 10950 3200 50  0001 C CNN
	1    10950 3200
	1    0    0    -1  
$EndComp
Wire Wire Line
	10100 5300 10100 5350
$Comp
L power:+1V8 #PWR043
U 1 1
P 10100 5300
F 0 "#PWR043" H 10100 5150 50  0001 C CNN
F 1 "+1V8" H 10050 5450 50  0000 C CNN
F 2 "" H 10100 5300 50  0001 C CNN
F 3 "" H 10100 5300 50  0001 C CNN
	1    10100 5300
	-1   0    0    -1  
$EndComp
Wire Wire Line
	10100 5600 10100 5650
Connection ~ 10100 5600
Wire Wire Line
	10100 5550 10100 5600
$Comp
L power:GND #PWR044
U 1 1
P 10100 5900
F 0 "#PWR044" H 10100 5650 50  0001 C CNN
F 1 "GND" H 10105 5727 50  0001 C CNN
F 2 "" H 10100 5900 50  0001 C CNN
F 3 "" H 10100 5900 50  0001 C CNN
	1    10100 5900
	-1   0    0    -1  
$EndComp
Wire Wire Line
	10100 5850 10100 5900
$Comp
L Device:R_Small R15
U 1 1
P 10100 5750
F 0 "R15" H 10159 5796 50  0000 L CNN
F 1 "1k" H 10159 5705 50  0000 L CNN
F 2 "Resistor_SMD:R_0805_2012Metric" H 10100 5750 50  0001 C CNN
F 3 "~" H 10100 5750 50  0001 C CNN
	1    10100 5750
	-1   0    0    -1  
$EndComp
$Comp
L Device:R_Small R14
U 1 1
P 10100 5450
F 0 "R14" H 10159 5496 50  0000 L CNN
F 1 "1k" H 10159 5405 50  0000 L CNN
F 2 "Resistor_SMD:R_0805_2012Metric" H 10100 5450 50  0001 C CNN
F 3 "~" H 10100 5450 50  0001 C CNN
	1    10100 5450
	-1   0    0    -1  
$EndComp
Wire Wire Line
	10250 5600 10100 5600
Wire Wire Line
	10700 5600 10450 5600
$Comp
L Device:C_Small C29
U 1 1
P 10350 5600
F 0 "C29" V 10121 5600 50  0000 C CNN
F 1 "10n" V 10212 5600 50  0000 C CNN
F 2 "Capacitor_SMD:C_0805_2012Metric" H 10350 5600 50  0001 C CNN
F 3 "~" H 10350 5600 50  0001 C CNN
	1    10350 5600
	0    -1   1    0   
$EndComp
Wire Wire Line
	10900 6050 10900 5800
$Comp
L power:GND #PWR048
U 1 1
P 10900 6050
F 0 "#PWR048" H 10900 5800 50  0001 C CNN
F 1 "GND" H 10905 5877 50  0001 C CNN
F 2 "" H 10900 6050 50  0001 C CNN
F 3 "" H 10900 6050 50  0001 C CNN
	1    10900 6050
	-1   0    0    -1  
$EndComp
$Comp
L Connector:Conn_Coaxial J4
U 1 1
P 10900 5600
F 0 "J4" H 10900 5950 50  0000 C CNN
F 1 "10MHZ_IN" H 10750 5850 50  0000 C CNN
F 2 "Connector_Coaxial:SMA_Samtec_SMA-J-P-X-ST-EM1_EdgeMount" H 10900 5600 50  0001 C CNN
F 3 " ~" H 10900 5600 50  0001 C CNN
	1    10900 5600
	1    0    0    -1  
$EndComp
Connection ~ 10250 4400
Connection ~ 10500 4500
Wire Wire Line
	9700 5600 10100 5600
Wire Wire Line
	10550 3200 10750 3200
Wire Wire Line
	9700 4900 9800 4900
Wire Wire Line
	10250 4400 10250 5000
Wire Wire Line
	10250 5000 9700 5000
Wire Wire Line
	9700 5100 10350 5100
Wire Wire Line
	10350 5100 10350 4500
Wire Wire Line
	10350 4500 10500 4500
Wire Wire Line
	8150 5100 8150 3200
Wire Wire Line
	8150 3200 10350 3200
Wire Wire Line
	2050 6900 6600 6900
Wire Wire Line
	6600 6900 6600 5700
Wire Wire Line
	6600 5700 8150 5700
Wire Wire Line
	6600 3100 6600 5400
Connection ~ 6600 3100
Wire Wire Line
	6600 3100 6800 3100
$Comp
L power:GND #PWR050
U 1 1
P 10950 3500
F 0 "#PWR050" H 10950 3250 50  0001 C CNN
F 1 "GND" H 10955 3327 50  0001 C CNN
F 2 "" H 10950 3500 50  0001 C CNN
F 3 "" H 10950 3500 50  0001 C CNN
	1    10950 3500
	-1   0    0    -1  
$EndComp
Wire Wire Line
	10950 3500 10950 3400
Text Notes 7150 1300 0    50   ~ 0
RF (700MHz+)
Text Notes 5350 3050 0    50   ~ 0
DC (12-18V)
Text Notes 6650 5350 0    50   ~ 0
CLK (25MHz)
$Comp
L Device:R_Small R1
U 1 1
P 1350 1550
F 0 "R1" H 1409 1596 50  0000 L CNN
F 1 "68" H 1409 1505 50  0000 L CNN
F 2 "Resistor_SMD:R_0805_2012Metric" H 1350 1550 50  0001 C CNN
F 3 "~" H 1350 1550 50  0001 C CNN
	1    1350 1550
	-1   0    0    -1  
$EndComp
$Comp
L Device:R_Small R4
U 1 1
P 1650 1350
F 0 "R4" V 1600 1150 50  0000 L CNN
F 1 "220" V 1600 1450 50  0000 L CNN
F 2 "Resistor_SMD:R_0805_2012Metric" H 1650 1350 50  0001 C CNN
F 3 "~" H 1650 1350 50  0001 C CNN
	1    1650 1350
	0    1    1    0   
$EndComp
Wire Wire Line
	1750 1350 2000 1350
$Comp
L power:GND #PWR04
U 1 1
P 1350 1750
F 0 "#PWR04" H 1350 1500 50  0001 C CNN
F 1 "GND" H 1355 1577 50  0001 C CNN
F 2 "" H 1350 1750 50  0001 C CNN
F 3 "" H 1350 1750 50  0001 C CNN
	1    1350 1750
	1    0    0    -1  
$EndComp
Wire Wire Line
	1350 1750 1350 1650
Wire Wire Line
	1350 1450 1350 1350
Connection ~ 1350 1350
Wire Wire Line
	1350 1350 1550 1350
$Comp
L Device:R_Small R6
U 1 1
P 4850 3600
F 0 "R6" H 4909 3646 50  0000 L CNN
F 1 "56k" H 4909 3555 50  0000 L CNN
F 2 "Resistor_SMD:R_0805_2012Metric" H 4850 3600 50  0001 C CNN
F 3 "~" H 4850 3600 50  0001 C CNN
	1    4850 3600
	1    0    0    -1  
$EndComp
$Comp
L power:GND #PWR032
U 1 1
P 4850 4300
F 0 "#PWR032" H 4850 4050 50  0001 C CNN
F 1 "GND" H 4855 4127 50  0001 C CNN
F 2 "" H 4850 4300 50  0001 C CNN
F 3 "" H 4850 4300 50  0001 C CNN
	1    4850 4300
	-1   0    0    -1  
$EndComp
Wire Wire Line
	4850 3500 4850 3400
Connection ~ 4850 3400
Wire Wire Line
	4850 3400 5200 3400
Wire Wire Line
	4950 4200 4850 4200
Wire Wire Line
	4850 4200 4850 4300
Wire Wire Line
	3800 5650 4250 5650
Wire Wire Line
	3800 4600 4250 4600
$Comp
L Connector_Generic:Conn_01x04 J2
U 1 1
P 850 3200
F 0 "J2" H 850 3550 50  0000 C CNN
F 1 "PLUTO_5V" H 900 3450 50  0000 C CNN
F 2 "Connector_PinSocket_2.54mm:PinSocket_1x04_P2.54mm_Vertical" H 850 3200 50  0001 C CNN
F 3 "~" H 850 3200 50  0001 C CNN
	1    850  3200
	-1   0    0    -1  
$EndComp
Wire Wire Line
	1050 3200 1100 3200
Wire Wire Line
	1100 3200 1100 3100
Wire Wire Line
	1050 3100 1100 3100
Wire Wire Line
	1100 3100 1400 3100
Connection ~ 1100 3100
Wire Wire Line
	1050 3300 1100 3300
Wire Wire Line
	1050 3400 1100 3400
Wire Wire Line
	1100 3300 1100 3400
Connection ~ 1100 3400
$Comp
L power:GND #PWR03
U 1 1
P 1100 3500
F 0 "#PWR03" H 1100 3250 50  0001 C CNN
F 1 "GND" H 1105 3327 50  0001 C CNN
F 2 "" H 1100 3500 50  0001 C CNN
F 3 "" H 1100 3500 50  0001 C CNN
	1    1100 3500
	1    0    0    -1  
$EndComp
Wire Wire Line
	1100 3400 1100 3500
$Comp
L Connector_Generic:Conn_01x02 J8
U 1 1
P 5150 4100
F 0 "J8" H 5200 4250 50  0000 C CNN
F 1 "18V_ENA" H 5150 3850 50  0000 C CNN
F 2 "TestPoint:TestPoint_2Pads_Pitch2.54mm_Drill0.8mm" H 5150 4100 50  0001 C CNN
F 3 "~" H 5150 4100 50  0001 C CNN
	1    5150 4100
	1    0    0    -1  
$EndComp
Wire Wire Line
	4950 4100 4850 4100
Wire Wire Line
	4850 3700 4850 4100
Connection ~ 6050 3100
Wire Wire Line
	6050 3100 6150 3100
Connection ~ 5600 3100
Wire Wire Line
	5600 3100 6050 3100
Wire Wire Line
	5200 3100 5600 3100
$Comp
L Connector:TestPoint_2Pole J5
U 1 1
P 11000 1600
F 0 "J5" V 10900 1400 50  0000 L CNN
F 1 "LNB_OUT" V 11000 1200 50  0000 L CNN
F 2 "TestPoint:TestPoint_2Pads_Pitch2.54mm_Drill0.8mm" H 11000 1600 50  0001 C CNN
F 3 "~" H 11000 1600 50  0001 C CNN
	1    11000 1600
	0    1    1    0   
$EndComp
$Comp
L Connector:TestPoint_2Pole J3
U 1 1
P 700 7150
F 0 "J3" V 650 7200 50  0000 L CNN
F 1 "PLUTO_40MHZ_IN" V 800 7200 50  0000 L CNN
F 2 "TestPoint:TestPoint_2Pads_Pitch2.54mm_Drill0.8mm" H 700 7150 50  0001 C CNN
F 3 "~" H 700 7150 50  0001 C CNN
	1    700  7150
	0    1    1    0   
$EndComp
Wire Wire Line
	700  6900 700  6950
Wire Wire Line
	700  6900 1600 6900
Wire Wire Line
	700  7350 700  7500
Wire Wire Line
	10750 4600 10700 4600
$Comp
L power:GND #PWR047
U 1 1
P 10700 4700
F 0 "#PWR047" H 10700 4450 50  0001 C CNN
F 1 "GND" H 10705 4527 50  0001 C CNN
F 2 "" H 10700 4700 50  0001 C CNN
F 3 "" H 10700 4700 50  0001 C CNN
	1    10700 4700
	-1   0    0    -1  
$EndComp
Wire Wire Line
	10700 4600 10700 4700
$Comp
L Connector_Generic:Conn_01x03 J7
U 1 1
P 10950 4500
F 0 "J7" H 10900 4750 50  0000 L CNN
F 1 "I2C_PROG" H 10800 4300 50  0000 L CNN
F 2 "Connector_PinSocket_2.54mm:PinSocket_1x03_P2.54mm_Vertical" H 10950 4500 50  0001 C CNN
F 3 "~" H 10950 4500 50  0001 C CNN
	1    10950 4500
	1    0    0    -1  
$EndComp
$Comp
L Connector:TestPoint TP1
U 1 1
P 9800 4900
F 0 "TP1" H 9858 5018 50  0000 L CNN
F 1 "S0_PAD" H 9858 4927 50  0000 L CNN
F 2 "Connector_PinSocket_2.54mm:PinSocket_1x01_P2.54mm_Vertical" H 10000 4900 50  0001 C CNN
F 3 "~" H 10000 4900 50  0001 C CNN
	1    9800 4900
	1    0    0    -1  
$EndComp
Wire Wire Line
	10500 4500 10750 4500
Wire Wire Line
	10250 4400 10750 4400
$Comp
L Device:C_Small C6
U 1 1
P 2100 3300
F 0 "C6" H 2192 3346 50  0000 L CNN
F 1 "10u" H 2192 3255 50  0000 L CNN
F 2 "Capacitor_SMD:C_0805_2012Metric" H 2100 3300 50  0001 C CNN
F 3 "~" H 2100 3300 50  0001 C CNN
	1    2100 3300
	1    0    0    -1  
$EndComp
Wire Wire Line
	4400 3400 4850 3400
Wire Wire Line
	4550 3100 5200 3100
$Comp
L Device:L L9
U 1 1
P 1700 4300
F 0 "L9" H 1600 4250 50  0000 C CNN
F 1 "2.2uH" H 1550 4350 50  0000 C CNN
F 2 "Inductor_SMD:L_0805_2012Metric_Pad1.15x1.40mm_HandSolder" H 1700 4300 50  0001 C CNN
F 3 "~" H 1700 4300 50  0001 C CNN
	1    1700 4300
	-1   0    0    1   
$EndComp
Wire Wire Line
	1700 4450 1700 4600
$Comp
L Device:C_Small C12
U 1 1
P 1900 4800
F 0 "C12" H 1992 4846 50  0000 L CNN
F 1 "100n" H 1992 4755 50  0000 L CNN
F 2 "Capacitor_SMD:C_0805_2012Metric" H 1900 4800 50  0001 C CNN
F 3 "~" H 1900 4800 50  0001 C CNN
	1    1900 4800
	1    0    0    -1  
$EndComp
$Comp
L power:GND #PWR0101
U 1 1
P 1900 5000
F 0 "#PWR0101" H 1900 4750 50  0001 C CNN
F 1 "GND" H 1905 4827 50  0001 C CNN
F 2 "" H 1900 5000 50  0001 C CNN
F 3 "" H 1900 5000 50  0001 C CNN
	1    1900 5000
	1    0    0    -1  
$EndComp
Wire Wire Line
	1900 5000 1900 4900
Wire Wire Line
	1900 4600 2200 4600
Wire Wire Line
	1900 4700 1900 4600
Wire Wire Line
	1900 4600 1700 4600
Connection ~ 1900 4600
Wire Wire Line
	2200 4600 2200 5650
Wire Wire Line
	2200 5650 2450 5650
Connection ~ 2200 4600
Wire Wire Line
	2200 4600 2450 4600
Text Notes 700  1250 0    50   ~ 0
(male SMA)
Text Notes 700  1250 0    50   ~ 0
(male SMA)
Text Notes 10350 1750 0    50   ~ 0
(F-type conn.)
Text Notes 10450 5500 0    50   ~ 0
(female SMA)
Text Notes 10650 3100 0    50   ~ 0
(optional)
Wire Wire Line
	11000 1350 11000 1400
Wire Wire Line
	7800 1350 11000 1350
$EndSCHEMATC
